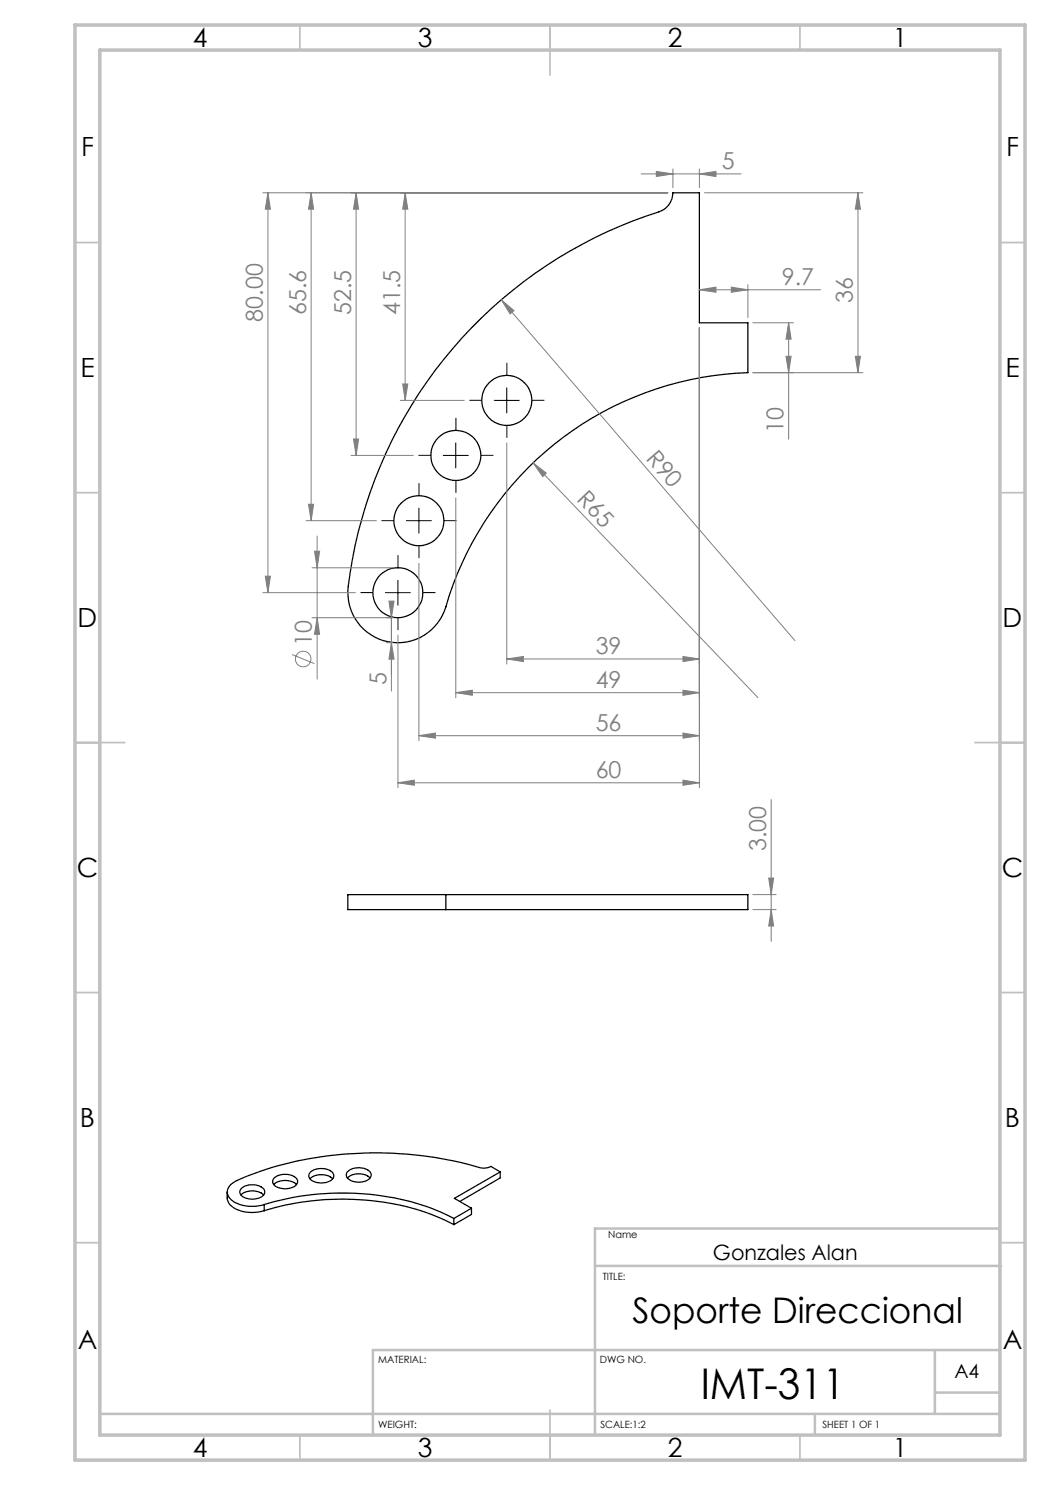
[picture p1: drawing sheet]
<svg xmlns="http://www.w3.org/2000/svg" width="210mm" height="297mm" viewBox="0 0 210 297" stroke-linecap="round" stroke-linejoin="round" font-family="sans-serif">
<g fill="none" stroke="#000" stroke-width=".25">
<path d="M96.3 63.6a91.3 91.3 0 0 1 36.1-21.5 3.9 3.9 0 0 0 2.2-3.5h5.3v26h9.7v9.9a65.1 65.1 0 0 0-60.7 47.7 10 10 0 0 1-11.8 6 10 10 0 0 1-7.5-10.9 89.8 89.8 0 0 1 26.7-53.7zM89.2 178.9h-19.6v3h19.6M89.2 178.9h60.4v3h-60.4M89.2 178.9v3M45.4 238.4v1.2a3 3 0 0 0 2.5 2.5 8.2 8.2 0 0 0 4.9 0M48.2 239a3.4 3.4 0 0 1 4.5 0M48.3 237.7a3.4 3.4 0 0 1 4.6 .3 1.31 1.31 0 0 1-1.2 1.6 3.3 3.3 0 0 1-3.7-.8v-.6zM54.8 236.9a3.5 3.5 0 0 1 4.5 0M54.9 235.6a3.4 3.4 0 0 1 4.5 .3 1.39 1.39 0 0 1-1.4 1.7 2.9 2.9 0 0 1-3.5-1.1v-.4zM62 235.8a3.6 3.6 0 0 1 4.5 0M62.1 234.4a3.4 3.4 0 0 1 4.6 .4 1.28 1.28 0 0 1-1.2 1.6 3.1 3.1 0 0 1-3.7-.9v-.5zM69.4 234.4a3.5 3.5 0 0 1 4.6 0 1.16 1.16 0 0 1-.7 1.7 3.4 3.4 0 0 1-4-.7v-.4z"/>
<path d="M69.5 235.6a3.5 3.5 0 0 1 4.5 0M100 234.4l-1.8-1.1a3.2 3.2 0 0 1-2.4 .2 74 74 0 0 0-46.2 1.7l-2.2 .9a2.66 2.66 0 0 0-1.9 2.6 4.1 4.1 0 0 0 3.7 2.5 7.7 7.7 0 0 0 3.6-.3M100 234.4l-9.1 5.3 3.4 1.9M100 234.4v1.2l-8.1 4.7M52.8 240.9a53.1 53.1 0 0 1 35.3 1.5l2.7 1.3M52.8 242.1a53.1 53.1 0 0 1 35.3 1.5l2.7 1.3M52.8 240.9v1.2M90.8 243.7v1.2M94.3 241.6l-3.5 2.1M94.3 241.6v1.3l-3.5 2"/>
<circle cx="91.2" cy="91.1" r="5"/>
<circle cx="101.4" cy="80.1" r="5"/>
<circle cx="79.6" cy="118.5" r="5"/>
<circle cx="83.8" cy="104.1" r="5"/>
</g>
<g fill="none" stroke="#808080" stroke-width=".2">
<path d="M52.6 38.6h81M53.6 38.6l.5 3.2h-1zM53.6 38.6v79.9M62.2 38.6l.5 3.2h-1zM62.2 38.6v65.5M71.2 38.6l.5 3.2h-1zM71.2 38.6v52.5M81 38.6l.6 3.2h-1.1zM81 38.6v41.5M128.2 34.8h20M131.3 34.3l3.3 .5-3.3 .5zM134.6 33.8v3.7"/>
<path d="M139.9 34.8l3.3-.5v1zM139.9 33.8v3.7M140.9 38.6h31.7M171.6 38.6l.5 3.2h-1zM171.6 38.6v35.9M100.3 60l2.5 2.1-.8 .7zM100.3 60l58.7 68.1M139.9 58l3.3-.6v1.1zM139.9 58h24.2M146.3 57.4l3.3 .6-3.3 .5zM149.6 56.9v6.6M80.5 76.8h1.1l-.6 3.3z"/>
<path d="M139.9 65.5v92M150.6 74.5h22M150.6 64.6h8.1M157.2 71.3h1l-.5 3.2zM157.7 64.6l.5 3.2h-1zM157.7 64.6v23.2M171.1 71.3h1l-.5 3.2zM70.2 91.1h12.5M70.7 87.8h1l-.5 3.3zM80 80.1h12.9M91.2 99.6v40M101.4 88.6v44.2"/>
<path d="M106.6 92.6l2.7 2-.8 .7zM106.6 92.6l45 46.9M52.6 118.5h18.5M53.1 115.2h1l-.5 3.3zM61.2 104.1h14.1M61.7 100.9h1l-.5 3.2zM62.4 113.6h16.2M62.9 110.2h1l-.5 3.4zM63.4 107.2v28.6M83.8 112.6v35.5M58.4 130.9l4.5 1.8M62.4 123.5h16.2"/>
<path d="M63.4 123.5l.5 3.4h-1zM77.3 128.5h1.3M77.8 120.2h1l-.5 3.3zM78.3 128.5l.5 3.3h-1zM78.3 123.5v14.7M79.6 127v30.5M91.2 138.5l3.3-.5v1.1zM91.2 138.5h48.7M101.4 131.8l3.3-.5v1zM101.4 131.8h38.5M136.6 138l3.3 .5-3.3 .6zM136.6 131.3l3.3 .5-3.3 .5z"/>
<path d="M79.6 156.6l3.3-.6v1.1zM79.6 156.6h60.3M83.8 147.1l3.3-.5v1zM83.8 147.1h56.1M136.6 156l3.3 .6-3.3 .5zM136.6 146.6l3.3 .5-3.3 .5zM154.2 159.9v28.4M150.6 178.9h4.6M153.7 175.6h1l-.5 3.3zM150.6 181.9h4.6M154.2 181.9l.5 3.3h-1z"/>
<circle cx="60.6" cy="131.8" r="1.55"/>
</g>
<g fill="none" stroke="#000" stroke-width=".2" stroke-dasharray="15.2 1.3 1.3 1.3" stroke-linecap="butt">
<path d="M101.4 75.1v-2.5M83.8 99.1v-2.5M86.2 91.1h-2.5M91.2 86.1v-2.5M91.2 96.1v2.5M96.2 91.1h2.5M96.4 80.1h-2.5M101.4 85.1v2.5M106.4 80.1h2.5M74.6 118.5h-2.5M78.8 104.1h-2.5M79.6 113.5v-2.5"/>
<path d="M83.8 109.1v2.5M84.6 118.5h2.5M88.8 104.1h2.5M79.6 123.5v2.5"/>
</g>
<path d="M101.4 77.6v5M88.7 91.1h5M91.2 88.6v5M98.8 80.1h5.1M77.1 118.5h5M79.6 116.1v4.9M81.3 104.1h5M83.8 101.6v5" fill="none" stroke="#000" stroke-width=".2"/>
<g fill="none" stroke="#c0c0c0" stroke-width=".35">
<path d="M60 5v5M110 5v10M160 5v5M15 48.5h5M200 48.5h5M15 98.5h5M200 98.5h5M15 148.5h10M195 148.5h10M15 198.5h5M200 198.5h5M15 248.5h5"/>
<path d="M200 248.5h5M60 287v5M110 282v10M160 287v5"/>
</g>
<path d="M20 231.8v55.2M119 253.2h81.2M200 245.7h-81v41.3M187 270v12.8M187 278.5h13M200 270h-125.4v17M20 282.8h180M163 282.8v4.2" fill="none" stroke="#c0c0c0" stroke-width=".5"/>
<path d="M15 5h190v287h-190zM20 10h180v277h-180z" fill="none" stroke="#c0c0c0" stroke-width=".7"/>
<g fill="#808080">
<path d="M100.3 60l2.5 2.1-.8 .7z"/>
<path d="M106.6 92.6l2.7 2-.8 .7z"/>
<path d="M139.9 34.8l3.3-.5v1zM131.3 34.3l3.3 .5-3.3 .5z"/>
<path d="M139.9 58l3.3-.6v1.1zM146.3 57.4l3.3 .6-3.3 .5zM79.6 156.6l3.3-.6v1.1zM136.6 156l3.3 .6-3.3 .5zM83.8 147.1l3.3-.5v1zM136.6 146.6l3.3 .5-3.3 .5zM91.2 138.5l3.3-.5v1.1zM136.6 138l3.3 .5-3.3 .6zM101.4 131.8l3.3-.5v1zM136.6 131.3l3.3 .5-3.3 .5z"/>
<path d="M61.7 100.9h1l-.5 3.2zM62.2 38.6l.5 3.2h-1zM70.7 87.8h1l-.5 3.3zM71.2 38.6l.5 3.2h-1zM80.5 76.8h1.1l-.6 3.3zM81 38.6l.6 3.2h-1.1zM157.2 71.3h1l-.5 3.2zM157.7 64.6l.5 3.2h-1z"/>
<path d="M171.6 38.6l.5 3.2h-1zM171.1 71.3h1l-.5 3.2zM62.9 110.2h1l-.5 3.4zM63.4 123.5l.5 3.4h-1zM53.6 38.6l.5 3.2h-1zM53.1 115.2h1l-.5 3.3zM78.3 128.5l.5 3.3h-1zM77.8 120.2h1l-.5 3.3zM153.7 175.6h1l-.5 3.3zM154.2 181.9l.5 3.3h-1z"/>
</g>
<text font-size="8.5" x="140.1" y="279.7">IMT-311</text>
<text font-size="7.1" x="126.5" y="264.6">Soporte Direccional</text>
<g font-size="5.3">
<text x="38.5" y="9.5">4</text>
<text x="83.5" y="9.5">3</text>
<text x="133.5" y="9.5">2</text>
<text x="178.5" y="9.5">1</text>
<text x="16.2" y="31.2">F</text>
<text x="201.2" y="31.2">F</text>
<text x="16.1" y="75.5">E</text>
<text x="201.1" y="75.5">E</text>
<text x="15.5" y="125.5">D</text>
<text x="200.5" y="125.5">D</text>
<text x="15.4" y="175.5">C</text>
<text x="200.4" y="175.5">C</text>
<text x="16" y="225.5">B</text>
<text x="201" y="225.5">B</text>
<text x="15.5" y="269.7">A</text>
<text x="200.5" y="269.7">A</text>
<text x="38.5" y="291.5">4</text>
<text x="83.5" y="291.5">3</text>
<text x="133.5" y="291.5">2</text>
<text x="178.5" y="291.5">1</text>
</g>
<g font-size="4.7" fill="#808080">
<text x="144.4" y="33.8">5</text>
<text x="156.4" y="56.9">9.7</text>
<text x="52.6" y="64.3" transform="rotate(-90 52.6 64.3)">80.00</text>
<text x="61.2" y="63" transform="rotate(-90 61.2 63)">65.6</text>
<text x="70.2" y="63" transform="rotate(-90 70.2 63)">52.5</text>
<text x="80.1" y="63" transform="rotate(-90 80.1 63)">41.5</text>
<text x="170.6" y="60.5" transform="rotate(-90 170.6 60.5)">36</text>
<text x="156.7" y="86.5" transform="rotate(-90 156.7 86.5)">10</text>
<text x="129" y="91.8" transform="rotate(49 129 91.8)">R90</text>
<text x="115.2" y="100" transform="rotate(46 115.2 100)">R65</text>
<text x="62.4" y="129.2" transform="rotate(-90 62.4 129.2)">10</text>
<text x="119.1" y="130.8">39</text>
<text x="77.3" y="136.9" transform="rotate(-90 77.3 136.9)">5</text>
<text x="119.1" y="137.5">49</text>
<text x="119.1" y="146.1">56</text>
<text x="119.1" y="155.5">60</text>
<text x="153.2" y="170.2" transform="rotate(-90 153.2 170.2)">3.00</text>
</g>
<text font-size="4.2" x="142.6" y="252">Gonzales Alan</text>
<text font-size="3.9" x="190.9" y="275.5">A4</text>
<g font-size="2">
<text x="121.7" y="247.7">Name</text>
<text x="120.6" y="256.1">TITLE:</text>
<text x="75.6" y="272.5">MATERIAL:</text>
<text x="120" y="272.5">DWG NO.</text>
<text x="75.6" y="285.5">WEIGHT:</text>
<text x="120.1" y="285.6">SCALE:1:2</text>
<text x="164.5" y="285.6">SHEET 1 OF 1</text>
</g>
</svg>
